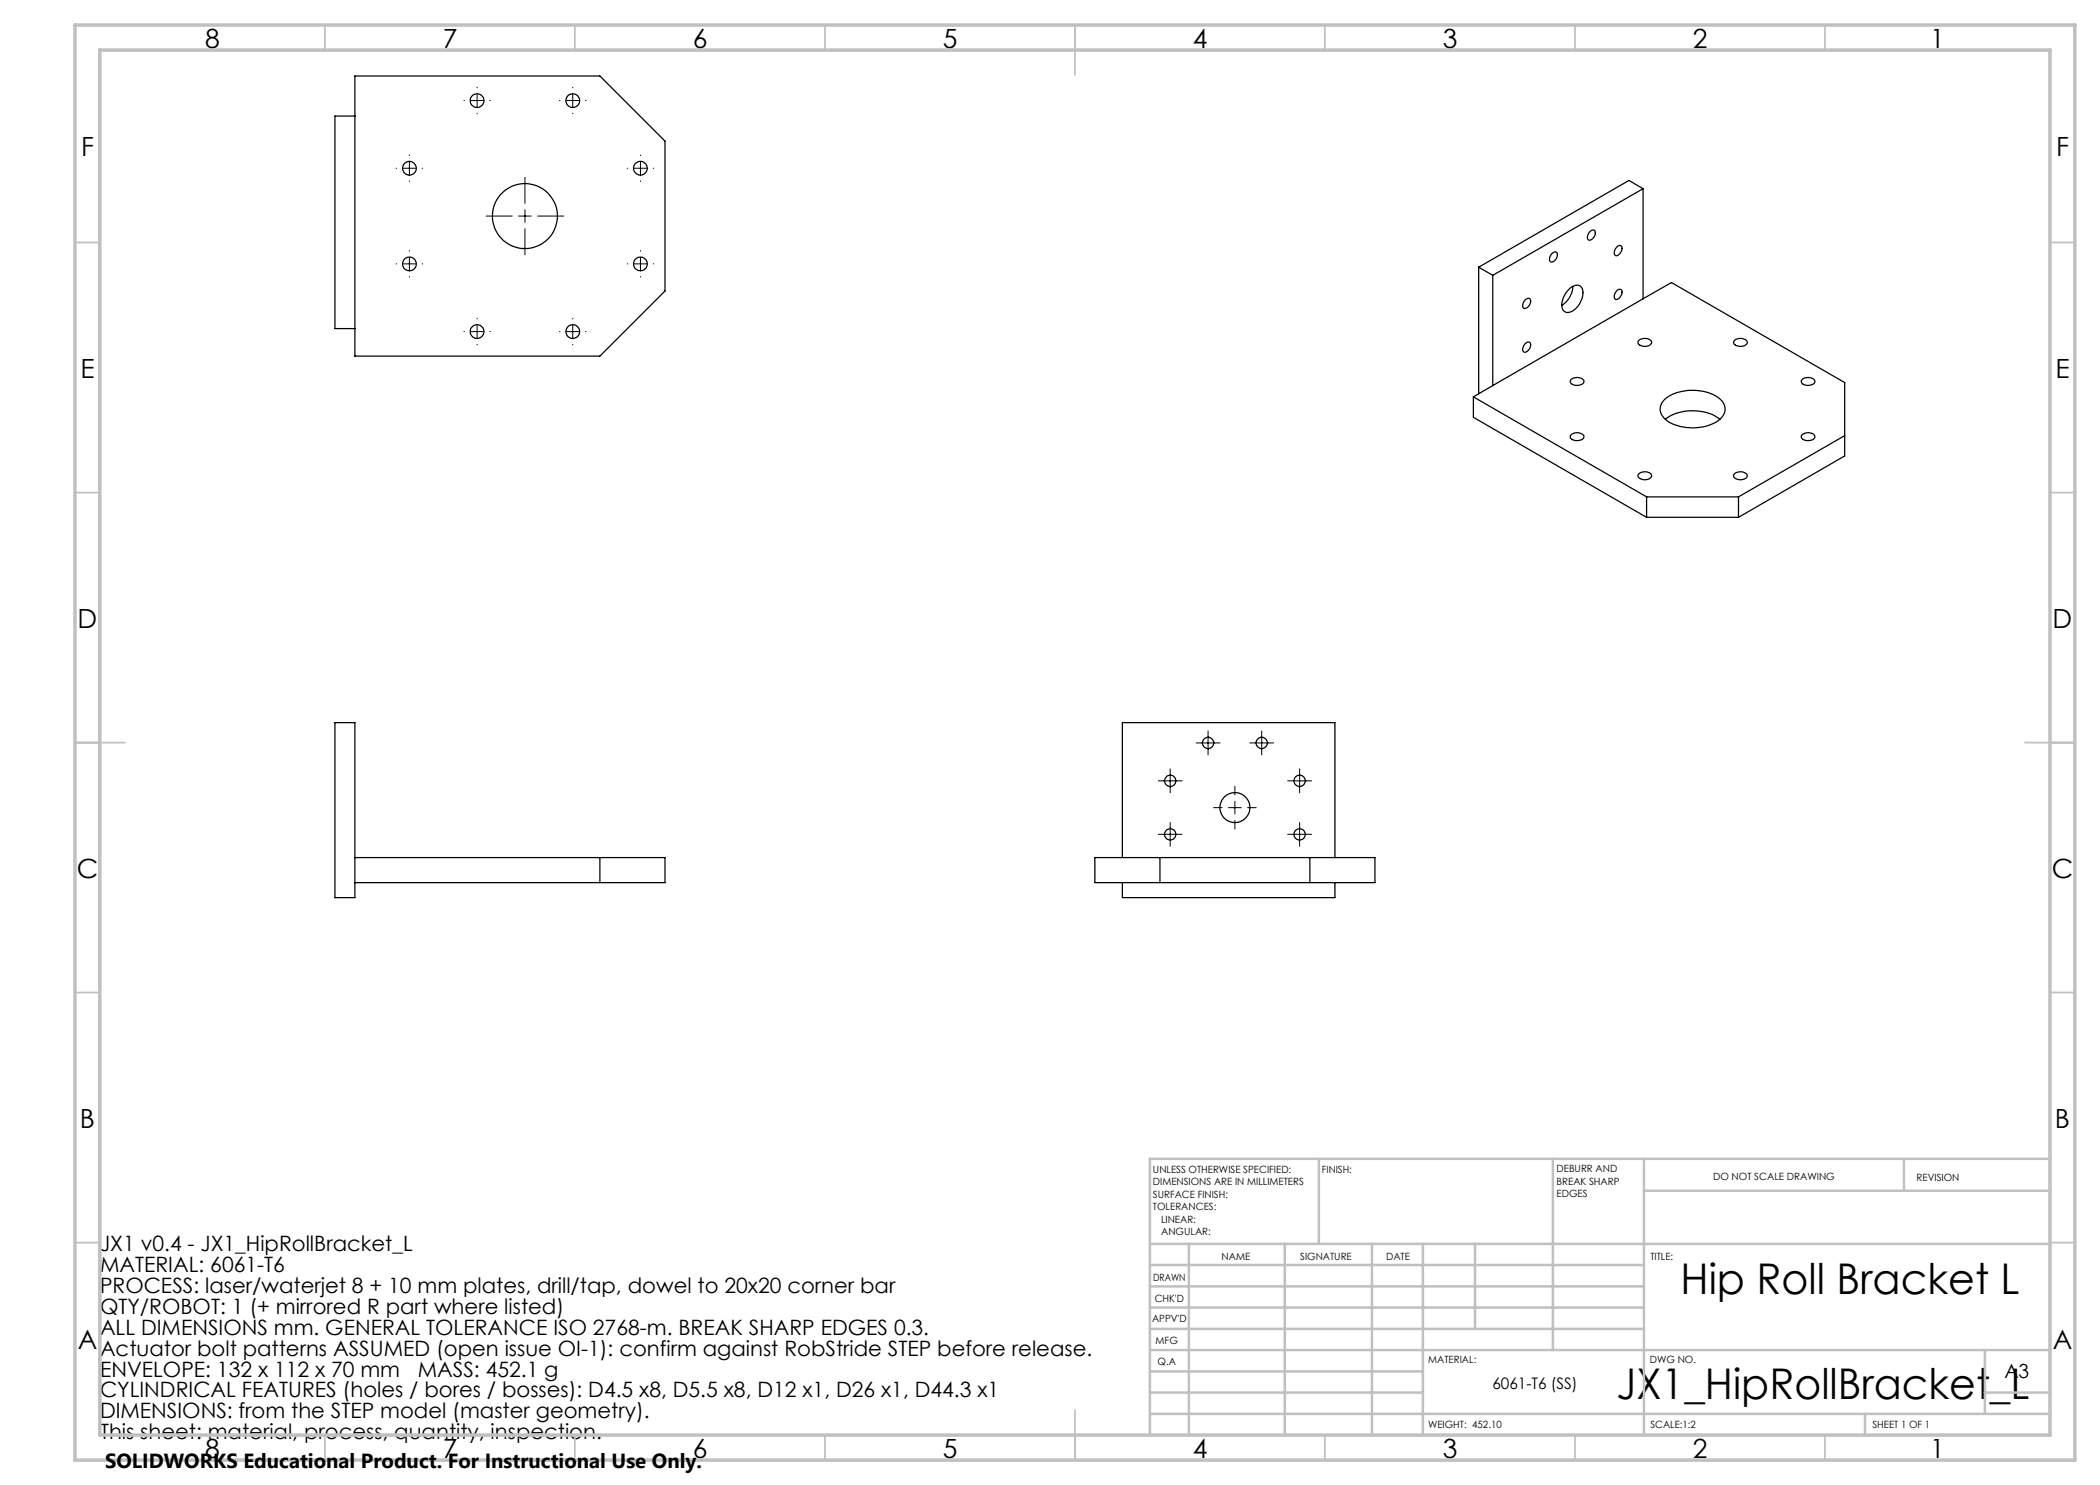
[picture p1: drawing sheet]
<svg xmlns="http://www.w3.org/2000/svg" width="420mm" height="297mm" viewBox="0 0 420 297" stroke-linecap="round" stroke-linejoin="round" font-family="sans-serif">
<g fill="none" stroke="#000" stroke-width=".25">
<path d="M71 15.2h49l13 13v30l-13 13h-49zM71 23.2h-4v42.5h4M328.6 37.7l-30 17.4M328.6 37.7v22.1M328.6 37.7l-2.8-1.6-30.1 17.3M295.7 53.4l2.9 1.7M295.7 53.4v25.4M298.6 55.1v22M305 60a.63 .63 0 0 1 1-.2 .63 .63 0 0 1 0 .9 1.13 1.13 0 0 1-1.3 .9 1.27 1.27 0 0 1 .3-1.6zM310.4 50.7l.2-.2a.55 .55 0 0 1 .7 0 .55 .55 0 0 1 .2 .7 1.25 1.25 0 0 1-1.4 1.1 1.27 1.27 0 0 1 .3-1.6zM313.8 57.9a1.68 1.68 0 0 1 2.4-.5 3.2 3.2 0 0 1-.4 3.5 2.52 2.52 0 0 1-2.8 1.5 2.1 2.1 0 0 1-.4-2.7l.6-1.2zM314.5 57.3a4.6 4.6 0 0 1-2.2 3.8"/>
<path d="M318 46.3a.58 .58 0 0 1 .8-.3 .58 .58 0 0 1 .3 .8 1.25 1.25 0 0 1-1.4 1.2 1.27 1.27 0 0 1 .3-1.7zM323.4 58.2a.56 .56 0 0 1 .7-.3 .56 .56 0 0 1 .3 .7 1.26 1.26 0 0 1-1.4 1.2 1.27 1.27 0 0 1 .4-1.6zM323.5 49.2a.53 .53 0 0 1 .7 0 .53 .53 0 0 1 .2 .7 1.26 1.26 0 0 1-1.4 1.2 1.35 1.35 0 0 1 .5-1.9zM328.6 59.8l5.7-3.3 34.6 20v14.7l-21.2 12.3M328.6 59.8l-30 17.3M294.7 79.4l34.6 20M294.7 79.4v4.1l34.6 20M298.6 77.1l-3.9 2.3M305 68.7a.63 .63 0 0 1 1-.2 .63 .63 0 0 1 0 1 1.13 1.13 0 0 1-1.3 .9 1.27 1.27 0 0 1 .3-1.7zM314.2 75.9a1.71 1.71 0 0 1 2.6 .4 1.4 1.4 0 0 1-1.8 .7 .72 .72 0 0 1-.8-.3 .72 .72 0 0 1 0-.8zM327.8 68.1a1.69 1.69 0 0 1 2.5 .4 1.62 1.62 0 0 1-2.7 .1zM332.8 80a9.4 9.4 0 0 1 11.3-.1 2.55 2.55 0 0 1-.5 4.2 9.7 9.7 0 0 1-10.5-.2 2.5 2.5 0 0 1-.3-3.9z"/>
<path d="M346.9 68.1a1.69 1.69 0 0 1 2.6 .4 1.62 1.62 0 0 1-2.8 .1zM360.3 76.1a1.68 1.68 0 0 1 2.7 .2 1.57 1.57 0 0 1-2.4 .6l-.3-.5zM314.2 87a1.71 1.71 0 0 1 2.6 .3 1.33 1.33 0 0 1-1.8 .8l-.9-.5-.1-.3zM327.8 94.8a1.69 1.69 0 0 1 2.5 .3 1.62 1.62 0 0 1-2.7 .1zM329.3 99.4v4.1M329.3 99.4h18.4M333.1 83.9a9.6 9.6 0 0 1 10.9 0M346.9 94.8a1.69 1.69 0 0 1 2.6 .3 1.62 1.62 0 0 1-2.8 .1zM347.7 99.4v4.1M360.3 87.1a1.68 1.68 0 0 1 2.7 .2 1.57 1.57 0 0 1-2.4 .6l-.3-.3zM368.9 87.1l-21.2 12.3M329.3 103.5h18.4"/>
<path d="M67 144.5h4v35h-4zM71 171.5h62v5h-62M120 171.5v5M219 171.5h56v5h-56zM224.5 171.5v-27h42.5v27M224.5 176.5v3h42.5v-3M232 171.5v5M262 171.5v5"/>
<circle cx="81.9" cy="33.7" r="1.37"/>
<circle cx="95.4" cy="20.1" r="1.37"/>
<circle cx="114.6" cy="20.1" r="1.36"/>
<circle cx="128.1" cy="33.6" r="1.38"/>
<circle cx="81.9" cy="52.8" r="1.37"/>
<circle cx="105" cy="43.2" r="6.5"/>
<circle cx="128.1" cy="52.8" r="1.38"/>
<circle cx="95.4" cy="66.3" r="1.38"/>
<circle cx="114.6" cy="66.3" r="1.37"/>
<circle cx="234" cy="156.2" r="1.12"/>
<circle cx="241.6" cy="148.6" r="1.12"/>
<circle cx="252.3" cy="148.6" r="1.12"/>
<circle cx="259.9" cy="156.2" r="1.13"/>
<circle cx="234" cy="166.9" r="1.12"/>
<circle cx="247" cy="161.5" r="3"/>
<circle cx="259.9" cy="166.9" r="1.13"/>
</g>
<g fill="none" stroke="#000" stroke-width=".2">
<path d="M95.4 17.5v.1M95.4 18.8v2.6M114.5 17.5v.1M114.5 18.8v2.6M79.2 33.7h.1M80.6 33.7h2.5M81.9 31v.1M81.9 32.4v2.5M81.9 36.2v.1M84.4 33.7h.1M92.8 20.1h.1M94.2 20.1h2.5"/>
<path d="M95.4 22.6v.2M98 20.1h.1M105 35.5v5.2M111.9 20.1h.1M113.3 20.1h2.5M114.5 22.6v.2M117.1 20.1h.1M125.4 33.7h.2M126.8 33.7h2.6M128.1 31v.1M128.1 32.4v2.5M128.1 36.2v.1"/>
<path d="M130.6 33.7h.1M79.2 52.8h.1M80.6 52.8h2.5M81.9 50.1v.1M81.9 51.5v2.5M81.9 55.3v.1M84.4 52.8h.1M97.2 43.2h5.2M103.7 43.2h2.6M105 41.9v2.6M105 45.8v5.2M107.5 43.2h5.2"/>
<path d="M125.4 52.8h.2M126.8 52.8h2.6M128.1 50.1v.1M128.1 51.5v2.5M128.1 55.3v.1M130.6 52.8h.1M92.8 66.3h.1M94.2 66.3h2.5M95.4 63.7v.1M95.4 65v2.6M95.4 68.9v.1M98 66.3h.1"/>
<path d="M111.9 66.3h.1M113.3 66.3h2.5M114.5 63.7v.1M114.5 65v2.6M114.5 68.9v.1M117.1 66.3h.1M231.7 156.2h4.7M234 153.8v4.8M239.2 148.6h4.8M241.6 146.2v4.8M247 157.3v1.7M249.9 148.6h4.8"/>
<path d="M252.3 146.2v4.8M257.5 156.2h4.8M259.9 153.8v4.8M231.7 166.9h4.7M234 164.5v4.8M242.7 161.5h1.7M245.7 161.5h2.5M247 160.3v2.5M247 164.1v1.7M249.5 161.5h1.7M257.5 166.9h4.8M259.9 164.5v4.8"/>
</g>
<g fill="none" stroke="#c0c0c0" stroke-width=".35">
<path d="M65 5v5M115 5v5M165 5v5M215 5v10M265 5v5M315 5v5M365 5v5M15 48.5h5M410 48.5h5M15 98.5h5M410 98.5h5M15 148.5h10"/>
<path d="M405 148.5h10M15 198.5h5M410 198.5h5M15 248.5h5M410 248.5h5M65 287v5M115 287v5M165 287v5M215 282v10M265 287v5M315 287v5M365 287v5"/>
</g>
<g fill="none" stroke="#c0c0c0" stroke-width=".5">
<path d="M263.8 231.8v17M310.6 231.8v38.2M328.8 231.8v55.2M328.8 238.2h81.2M380.8 231.8v6.4M410 231.8h-180v55.2M230 248.8h180M230 257.3h98.8M230 253h98.8M237.8 248.8v38.2M257 248.8v38.2M274.4 248.8v38.2"/>
<path d="M284.6 248.8v38.2M295 248.8v17M230 265.8h98.8M230 261.5h98.8M230 278.5h54.6M230 274.3h54.6M230 270h180M397 278.5h13M397 270v12.8M230 282.8h180M373 282.8v4.2"/>
</g>
<path d="M15 5h400v287h-400zM20 10h390v277h-390z" fill="none" stroke="#c0c0c0" stroke-width=".7"/>
<g font-size="8.5">
<text x="336.1" y="258.8">Hip Roll Bracket L</text>
<text x="323.3" y="279.7">JX1_HipRollBracket_L</text>
</g>
<g font-size="5.3">
<text x="41" y="9.5">8</text>
<text x="88.5" y="9.5">7</text>
<text x="138.5" y="9.5">6</text>
<text x="188.5" y="9.5">5</text>
<text x="238.5" y="9.5">4</text>
<text x="288.5" y="9.5">3</text>
<text x="338.5" y="9.5">2</text>
<text x="386" y="9.5">1</text>
<text x="16.2" y="31.2">F</text>
<text x="411.2" y="31.2">F</text>
<text x="16.1" y="75.5">E</text>
<text x="411.1" y="75.5">E</text>
<text x="15.5" y="125.5">D</text>
<text x="410.5" y="125.5">D</text>
<text x="15.4" y="175.5">C</text>
<text x="410.4" y="175.5">C</text>
<text x="16" y="225.5">B</text>
<text x="411" y="225.5">B</text>
<text x="15.5" y="269.7">A</text>
<text x="410.5" y="269.7">A</text>
<text x="41" y="291.5">8</text>
<text x="88.5" y="291.5">7</text>
<text x="138.5" y="291.5">6</text>
<text x="188.5" y="291.5">5</text>
<text x="238.5" y="291.5">4</text>
<text x="288.5" y="291.5">3</text>
<text x="338.5" y="291.5">2</text>
<text x="386" y="291.5">1</text>
</g>
<g font-size="4.2">
<text x="20" y="250.3">JX1 v0.4 - JX1_HipRollBracket_L</text>
<text x="20" y="254.4">MATERIAL: 6061-T6</text>
<text x="20" y="258.6">PROCESS: laser/waterjet 8 + 10 mm plates, drill/tap, dowel to 20x20 corner bar</text>
<text x="20" y="262.8">QTY/ROBOT: 1 (+ mirrored R part where listed)</text>
<text x="20" y="267">ALL DIMENSIONS mm. GENERAL TOLERANCE ISO 2768-m. BREAK SHARP EDGES 0.3.</text>
<text x="20" y="271.1">Actuator bolt patterns ASSUMED (open issue OI-1): confirm against RobStride STEP before release.</text>
<text x="20" y="275.3">ENVELOPE: 132 x 112 x 70 mm</text>
<text x="83.6" y="275.3">MASS: 452.1 g</text>
<text x="20" y="279.5">CYLINDRICAL FEATURES (holes / bores / bosses): D4.5 x8, D5.5 x8, D12 x1, D26 x1, D44.3 x1</text>
<text x="20" y="283.7">DIMENSIONS: from the STEP model (master geometry).</text>
<text x="20" y="287.8">This sheet: material, process, quantity, inspection.</text>
</g>
<text font-size="4.1" x="21" y="293.7">SOLIDWORKS Educational Product. For Instructional Use Only.</text>
<text font-size="3.9" x="400.9" y="275.5">A3</text>
<text font-size="3.2" x="298.5" y="277.9">6061-T6 (SS)</text>
<g font-size="2">
<text x="230.6" y="234.6">UNLESS OTHERWISE SPECIFIED:</text>
<text x="230.6" y="237.1">DIMENSIONS ARE IN MILLIMETERS</text>
<text x="230.6" y="239.6">SURFACE FINISH:</text>
<text x="264.4" y="234.6">FINISH:</text>
<text x="311.3" y="234.5">DEBURR AND</text>
<text x="311.3" y="237">BREAK SHARP</text>
<text x="311.3" y="239.5">EDGES</text>
<text x="342.6" y="236">DO NOT SCALE DRAWING</text>
<text x="383.3" y="236.2">REVISION</text>
<text x="230.6" y="242.1">TOLERANCES:</text>
<text x="232.2" y="244.6">LINEAR:</text>
<text x="232.2" y="247.1">ANGULAR:</text>
<text x="244.3" y="252">NAME</text>
<text x="260" y="251.9">SIGNATURE</text>
<text x="277.2" y="251.9">DATE</text>
<text x="330.1" y="251.9">TITLE:</text>
<text x="230.6" y="256.1">DRAWN</text>
<text x="230.9" y="260.3">CHK'D</text>
<text x="230.4" y="264.4">APPV'D</text>
<text x="231.1" y="268.8">MFG</text>
<text x="231.5" y="273">Q.A</text>
<text x="285.6" y="272.5">MATERIAL:</text>
<text x="330" y="272.5">DWG NO.</text>
<text x="285.6" y="285.5">WEIGHT: 452.10</text>
<text x="330.1" y="285.6">SCALE:1:2</text>
<text x="374.5" y="285.6">SHEET 1 OF 1</text>
</g>
</svg>
